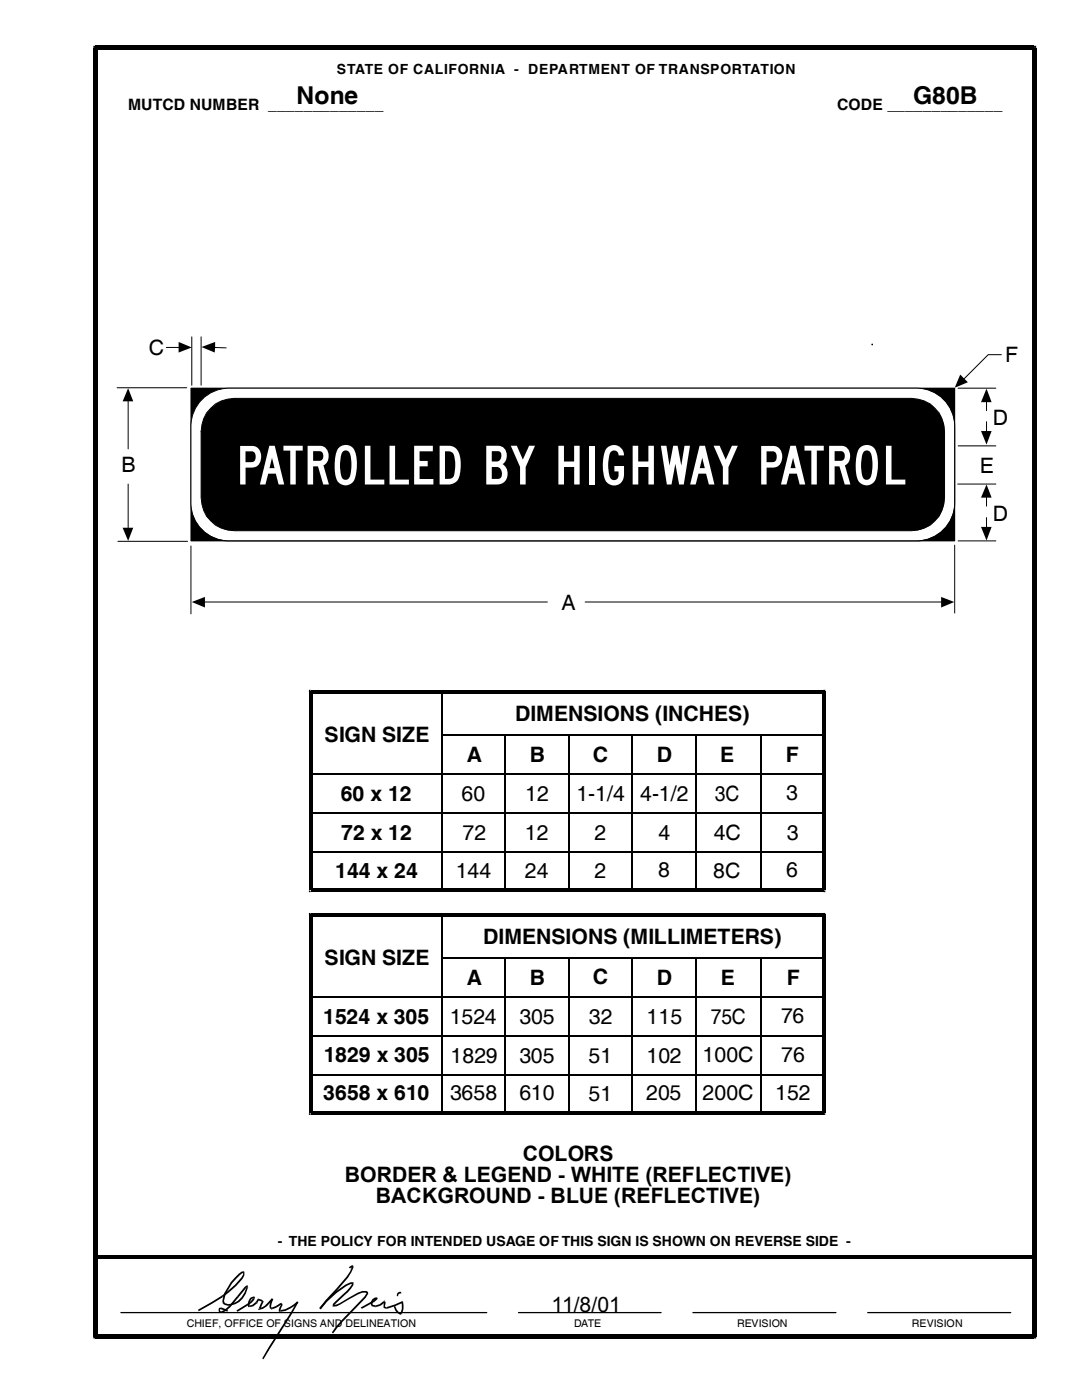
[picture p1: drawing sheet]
<svg xmlns="http://www.w3.org/2000/svg" width="216mm" height="279mm" viewBox="0 0 216 279" stroke-linecap="round" stroke-linejoin="round" font-family="sans-serif">
<g fill="none" stroke="#000" stroke-width=".2">
<path d="M23.4 77.4h13.9M25.6 79.9v9.7M33.2 69.3h2.6M38.1 77.5h152.4v30.4h-152.4zM38.3 67.2v9.7M40.1 67.2v9.7M42.7 69.3l2.4 .1M174 68.7l.1 .1zM191.2 77.5h7.5M199.8 70.8h-2.6l-4.9 4.9M25.6 96.6v8.9M191.1 96.6h7.6"/>
<path d="M191.2 89h7.5M196.9 80v2M196.9 84.2v2.1M196.9 99.1v1.9M23.5 108h13.9M38.1 109v13.5M190.5 108.8v13.5M191.2 107.9h7.5M196.9 103.3v2M40.7 120.1h68.5M116.8 120.1h71.2"/>
</g>
<g fill="#000">
<path d="M35.6 68.2l2.7 1.1-2.7 1.1z" fill-rule="evenodd"/>
<path d="M40.2 69.3l2.7-1.1-.1 2.2z" fill-rule="evenodd"/>
<path d="M191.6 74.8l1.5 1.5-2.6 1.1z" fill-rule="evenodd"/>
<path d="M25.6 77.5l1 2.6h-2.1z" fill-rule="evenodd"/>
<path d="M195.7 86h2.2l-1 2.7z" fill-rule="evenodd"/>
<path d="M196.9 77.6l1 2.7h-2.2z" fill-rule="evenodd"/>
<path d="M196.9 96.7l1 2.6h-2.2z" fill-rule="evenodd"/>
<path d="M24.5 105.3h2.1l-1 2.6z" fill-rule="evenodd"/>
<path d="M195.7 105.2h2.2l-1 2.7z" fill-rule="evenodd"/>
<path d="M38.3 120.1l2.6-1v2.1z" fill-rule="evenodd"/>
<path d="M187.8 119.1l2.6 1-2.6 1.1z" fill-rule="evenodd"/>
</g>
<path d="M38.1 77.5h152.4v30.4h-152.4z" fill="#000"/>
<path d="M40 80.1a7.6 7.6 0 0 1 5.7-2.6h137.1a7.6 7.6 0 0 1 7.6 7.5v15.3a7.6 7.6 0 0 1-7.6 7.6h-137.1a7.6 7.6 0 0 1-7.6-7.6v-15.3a7.5 7.5 0 0 1 1.9-4.9z" fill="#fff"/>
<path d="M40 80.1a7.6 7.6 0 0 1 5.7-2.6h137.2a7.6 7.6 0 0 1 7.6 7.6v15.3a7.6 7.6 0 0 1-7.6 7.5h-137.2a7.6 7.6 0 0 1-7.6-7.5v-15.3a7.6 7.6 0 0 1 1.9-5zM42.1 81.4a6.5 6.5 0 0 1 4.6-1.9h135.2a6.6 6.6 0 0 1 6.6 6.6v13.2a6.6 6.6 0 0 1-6.6 6.6h-135.2a6.6 6.6 0 0 1-6.6-6.6v-13.2a6.5 6.5 0 0 1 2-4.7z" fill="none" stroke="#000" stroke-width=".2"/>
<g fill="#000">
<path d="M18.6 9.1h.4v.9l.5-.4h-.9zM19 9.1h187.3v.9h-187.3zM206.3 9.1h.5v.5h-.9l.4 .4zM42.1 81.4a7.1 7.1 0 0 1 4.6-1.9h135.2a6.7 6.7 0 0 1 6.6 5.9v14.6a6.7 6.7 0 0 1-6 5.9h-136.4a6.7 6.7 0 0 1-6-6.6v-13.2a6.5 6.5 0 0 1 2-4.7zM61.6 137.7h.4v.6l.3-.3h-.7zM62 137.7h102.3v.6h-102.3zM164.3 137.7h.4v.3h-.7l.3 .3zM61.6 138h.7v39.7h-.7zM62 177.4h102.3v.7h-102.3zM61.6 177.7h.7l-.3-.3v.7h-.4zM164 138h.7v39.7h-.7zM164.3 177.4l-.3 .3h.7v.4h-.4z"/>
<path d="M61.6 182.2h.4v.7l.3-.4h-.7zM62 182.2h102.3v.7h-102.3zM164.3 182.2h.4v.3h-.7l.3 .4zM61.6 182.5h.7v39.7h-.7zM62 221.8h102.3v.7h-102.3zM61.6 222.2h.7l-.3-.4v.7h-.4zM164 182.5h.7v39.7h-.7zM164.3 221.8l-.3 .4h.7v.3h-.4zM19 250.5h187.3v.7h-187.3zM48.5 253.8h.3v.7a12.9 12.9 0 0 1-4.3 4.3l-.2-.2a14.8 14.8 0 0 0 4.2-4.3zM44.3 258.6l.2 .2zM44.7 259.9a2.7 2.7 0 0 0 3.5-1l.6-.9 .4-1.1 .2 .1a4.1 4.1 0 0 1-3.8 3.6l-1.1-.4z"/>
<path d="M44.2 261.7a6.8 6.8 0 0 0 3.1-3l.3 .2-1.6 2-1.2 .9-.4 .2zM47.3 258.7l.3 .2zM47.7 254.2l.6-.5h.4v.3h-.2a11.3 11.3 0 0 0-3.5 4.2l-.3 1.4 .1 .4-.4 .1v-.4a7.2 7.2 0 0 1 2.5-4.8zM48.5 253.8h.3l-.1-.1v.3zM48.9 256.8l.5-.3 .1 .5h-.3l.2-.3-1.8 2.2-.3-.2zM49.2 256.9l.3 .1h-.1zM49.9 259.1l.6-.4 .2 .3a1.31 1.31 0 0 0-.9 1.6l.1-.1-.1 .4h-.3v-1.1zM50.5 258.7l.2 .3h-.2l.2-.3zM51.4 259.2l.2 .3-.3 .6-.2-.3zM51.4 259.2h.2l-.1 .3h.1zM51.6 259.2l.7 .2-.1 .4-.7-.3zM52.3 259.4l.1 .1-.2 .3z"/>
<path d="M52.4 259.5l.2 .3-.6 1.4-.4-.1 .6-1.3zM54.2 259.2h.3h-.3l.2 .2zM54.2 259.2h.3l-.4 1.5v.2l.3 .1-.3 .3-.3-.2v-.4zM59.3 259.8l.2 .2zM59.3 259.8l.2 .1-1.2 2.3-5.7 9.1-.3-.2 1.3-2.2zM69.6 252.9l.7-.4 .2 .1v.4h-.3v-.4l.2 .2-.6 .4zM70.4 255.9h.1v.1h-.3l.2 .2zM70.2 252.9l.3 .1-1.1 2-5.4 6.3-.2-.3 5.4-6.2 .6-1.1zM70.2 252.9l.3 .1zM70.2 256h.3v.5a14 14 0 0 1-3.3 3.4l-.5 .5v.2h-.3v-.2a12.1 12.1 0 0 1 2.8-2.8l1-1.2zM73.1 257.6l.3 .2 .1 .3-.5 .9-2.1 2.2a30.5 30.5 0 0 0-4.4 4.9l-.3-.2a22.9 22.9 0 0 1 4.4-5l2.1-2.2 .5-.6-.2-.1zM73.1 257.6l-.1 .4z"/>
<path d="M74.9 258.9h.2l.1 .3zM74.3 259.3l.6-.4 .3 .3a.94 .94 0 0 0-.8 1.2l.5 .1v.4l-.7-.2-.2-.4v-.5zM76.7 259.5l.1 .2-.3 .2h.3l-.3-.2zM76.8 259.7l.2 .2-.2 .9 .3 .1-.1 .3-.5-.2v-1.1zM79.2 258.1l.3 .1-.1 .5-.2-.1zM79.2 258.1l.5-.3h.3l.1 .3-.6 .2zM79.2 258.1l.3 .2zM80.3 259.7v-.1l.1 .2-.3 .1 .2 .1zM80.1 259.9l.3-.1a2.86 2.86 0 0 1-.4 2.6l-.2-.3a2.35 2.35 0 0 0 .3-2.2zM18.6 9.6h.9v257.1h-.9zM19 266.3h187.3v.8h-187.3zM18.6 266.7h.9l-.5-.4v.8h-.4z"/>
<path d="M39.5 261.4l4.8-2.8 .2 .2-4.9 2.9zM44.2 260.9l1.3 .6-.1 .3-1.3-.5zM44.2 260.9l-.1 .4zM43.7 261l.5-.1v.4h-.3v.2l.1 .2h.3v.3l-.6-.1zM44.2 261.7l.2 .3zM44.4 260.1l.3-.2 .1 .1zM47.2 261.5l2.2-1.3 .2 .2-2.2 1.4zM50.5 259l.2-.3 .2 .2-.2 .5-1.1 1-.2-.2 1.2-1.1zM49.4 260.2l.2 .2zM49.9 260.5l.1 .4h-.2zM49.9 260.5l.4-.1 .8-.6 .2 .3-.8 .6-.5 .2zM51.1 259.8l.2 .3z"/>
<path d="M51.6 261.1l.4 .1-.2-.2 .1 .4-.4 .1zM51.8 261l.6-.1 .8-.6 .1 .4-.8 .5-.6 .2zM54.2 259.2l.2 .2-1.1 1.3-.3-.3zM53 260.4l.2-.1 .1 .4zM54.3 260.9l.1 .4-.2 .1zM54.3 260.9l1.8-.9 .1 .3-1.2 .7-.6 .3zM56 261.5l-.1 .3zM56 261.5a6.1 6.1 0 0 0 3.3-1.7l.2 .2a6.6 6.6 0 0 1-3.5 1.8zM56.1 260l.2 .2-.3 .1h.2zM56 260.3l.3-.1 .1 .2-.5 1.4h-.3v-.4l.4-1zM64.9 259.6l2-1.8 2-1.4 1.5-.5v.3l-.5 .1a16.9 16.9 0 0 0-5.9 5l-.2-.3zM63.8 261l.2 .3z"/>
<path d="M66.5 260.4v.4h-.1v-.2h.3zM66.5 260.4l1.2-.3 3.7-2.1 .9-.4h.8v.4h-.8l-.8 .3-4.3 2.4-.7 .1zM72 260.9l2.4-1.3 .7-.6 .2 .2h-.2v-.3h.2l.1 .3-.7 .6-2.5 1.4zM74.9 260.5l.9-.2 .7-.6 .3 .2-1.2 .8-.7 .2zM74.9 260.5v.4zM77.1 260.9l.1 .3h-.2zM77.1 260.9l3.2-1.2v.3l-1.5 .7-1.6 .5zM78.6 260.8l.2-.2 .4 .8 .8 .7-.2 .3-.9-.8zM79.8 262.1h.2l-.2 .3 .1 .1 .1-.1zM205.9 9.6h.9v257.1h-.9zM205.9 266.7h.9v.4h-.5v-.8z"/>
</g>
<g fill="none" stroke="#000" stroke-width=".34">
<path d="M88.2 138v39.6M62 154.4h102.5M88.2 146.6h76.3M100.8 146.6v31.2M113.6 146.6v31.2M126.2 146.6v31M138.9 146.6v31.2M151.9 146.8v30.8M62 162.2h102.5M62 170h102.3M62 198.9h102.3M88.2 191.1h76.1"/>
<path d="M88.2 182.5v39.6M100.8 191.1v31.1M113.6 191.1v31.1M126.2 191v31.1M138.9 191.1v31.1M151.9 191v31.2M62 206.7h102.3M62 214.5h102.1"/>
</g>
<path d="M24.1 262h73M103.5 262h28.4M138.3 262h28.5M173.1 262h28.6" fill="none" stroke="#000" stroke-width=".25"/>
<text font-size="11.6" fill="#fff" x="47" y="96.7">PATROLLED BY HIGHWAY PATROL</text>
<g font-size="4.9">
<text x="59.2" y="20.8">None</text>
<text x="182.2" y="20.7">G80B</text>
</g>
<g font-size="4.2">
<text x="29.7" y="70.9">C</text>
<text x="200.6" y="72.3">F</text>
<text x="198.1" y="84.8">D</text>
<text x="24.2" y="94.2">B</text>
<text x="195.5" y="94.3">E</text>
<text x="198.1" y="104">D</text>
<text x="112" y="121.8">A</text>
<text x="102.8" y="143.9">DIMENSIONS (INCHES)</text>
<text x="64.8" y="148.2">SIGN SIZE</text>
<text x="93.1" y="152.1">A</text>
<text x="105.7" y="152.1">B</text>
<text x="118.3" y="152">C</text>
<text x="131.1" y="152.1">D</text>
<text x="143.7" y="152.1">E</text>
<text x="156.8" y="152.1">F</text>
<text x="68" y="159.9">60 x 12</text>
<text x="92.1" y="159.9">60</text>
<text x="104.8" y="159.9">12</text>
<text x="115.1" y="159.9">1-1/4</text>
<text x="127.8" y="159.9">4-1/2</text>
<text x="142.7" y="159.9">3C</text>
<text x="156.9" y="159.7">3</text>
<text x="68.1" y="167.6">72 x 12</text>
<text x="92.3" y="167.6">72</text>
<text x="104.7" y="167.6">12</text>
<text x="118.6" y="167.6">2</text>
<text x="131.4" y="167.6">4</text>
<text x="142.4" y="167.6">4C</text>
<text x="157" y="167.6">3</text>
<text x="66.9" y="175.2">144 x 24</text>
<text x="90.9" y="175.2">144</text>
<text x="104.7" y="175.2">24</text>
<text x="118.6" y="175.3">2</text>
<text x="131.3" y="175.1">8</text>
<text x="142.3" y="175.2">8C</text>
<text x="156.9" y="175.1">6</text>
<text x="96.4" y="188.4">DIMENSIONS (MILLIMETERS)</text>
<text x="64.8" y="192.6">SIGN SIZE</text>
<text x="93.1" y="196.6">A</text>
<text x="105.7" y="196.6">B</text>
<text x="118.3" y="196.4">C</text>
<text x="131.1" y="196.6">D</text>
<text x="143.8" y="196.5">E</text>
<text x="157" y="196.5">F</text>
<text x="64.5" y="204.3">1524 x 305</text>
<text x="89.7" y="204.3">1524</text>
<text x="103.6" y="204.4">305</text>
<text x="117.5" y="204.3">32</text>
<text x="129" y="204.4">115</text>
<text x="141.8" y="204.3">75C</text>
<text x="155.9" y="204.1">76</text>
<text x="64.6" y="212">1829 x 305</text>
<text x="89.9" y="212.1">1829</text>
<text x="103.6" y="212.1">305</text>
<text x="117.4" y="212.1">51</text>
<text x="129" y="212.1">102</text>
<text x="140.2" y="212">100C</text>
<text x="155.9" y="212">76</text>
<text x="64.5" y="219.6">3658 x 610</text>
<text x="89.8" y="219.6">3658</text>
<text x="103.6" y="219.6">610</text>
<text x="117.4" y="219.7">51</text>
<text x="128.9" y="219.5">205</text>
<text x="140.2" y="219.6">200C</text>
<text x="154.7" y="219.5">152</text>
<text x="104.3" y="231.6">COLORS</text>
<text x="68.8" y="235.9">BORDER &amp; LEGEND - WHITE (REFLECTIVE)</text>
<text x="75" y="240.1">BACKGROUND - BLUE (REFLECTIVE)</text>
<text x="110.1" y="261.9">11/8/01</text>
</g>
<g font-size="3.1">
<text x="25.6" y="21.9">MUTCD NUMBER _____________</text>
<text x="167" y="21.9">CODE _____________</text>
</g>
<g font-size="2.8">
<text x="67.2" y="14.7">STATE OF CALIFORNIA - DEPARTMENT OF TRANSPORTATION</text>
<text x="55.5" y="248.6">- THE POLICY FOR INTENDED USAGE OF THIS SIGN IS SHOWN ON REVERSE SIDE -</text>
</g>
<g font-size="2.1">
<text x="37.3" y="264.8">CHIEF, OFFICE OF SIGNS AND DELINEATION</text>
<text x="114.6" y="264.8">DATE</text>
<text x="147.1" y="264.8">REVISION</text>
<text x="181.9" y="264.8">REVISION</text>
</g>
</svg>
